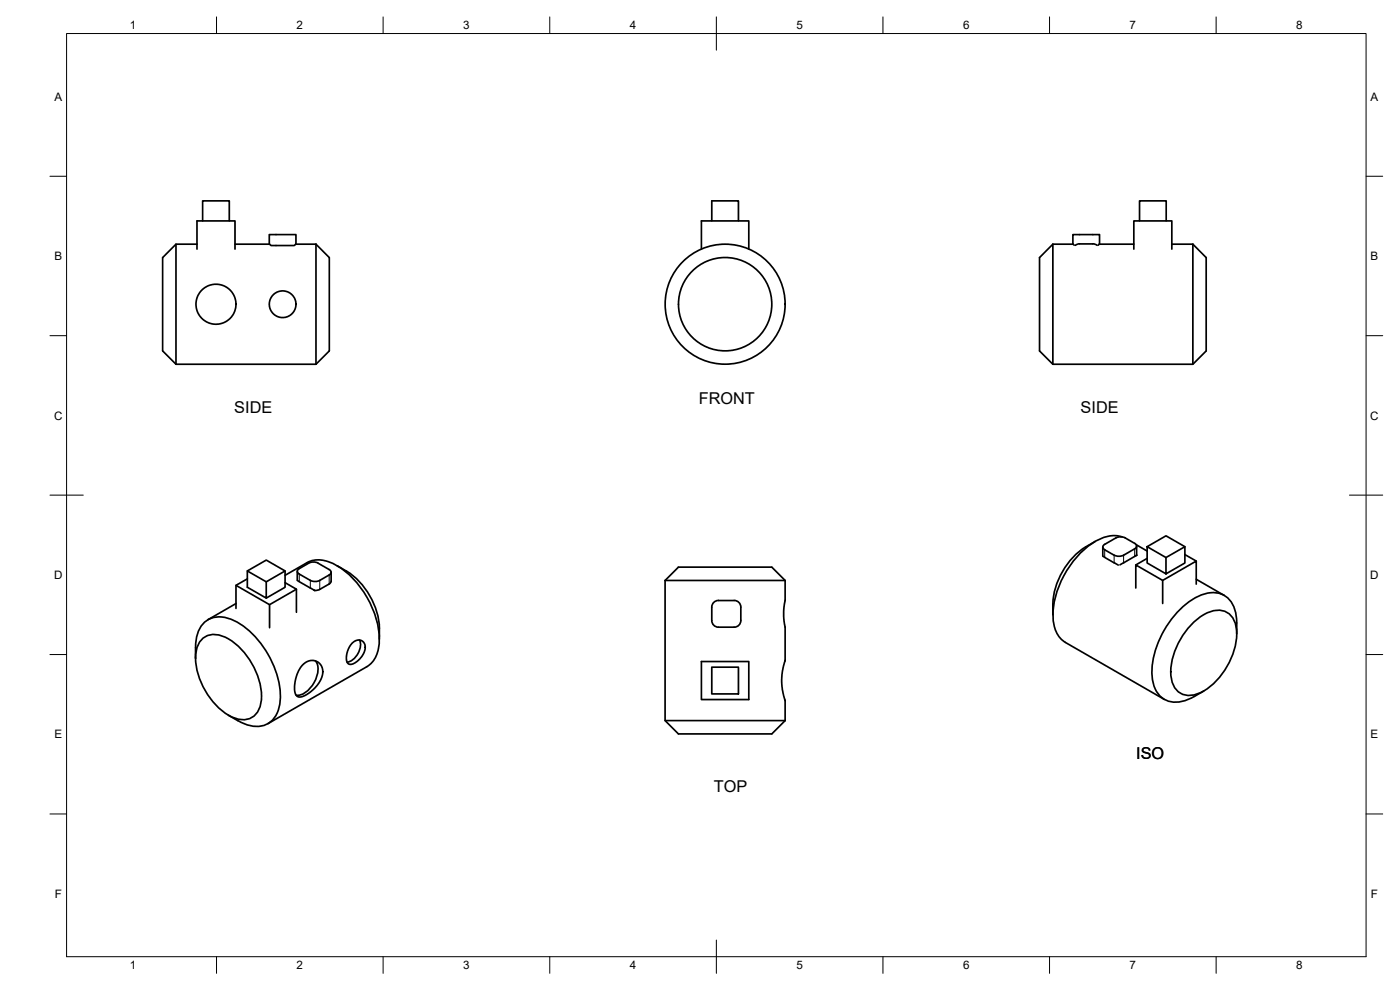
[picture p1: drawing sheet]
<svg xmlns="http://www.w3.org/2000/svg" width="420mm" height="297mm" viewBox="0 0 420 297" stroke-linecap="round" stroke-linejoin="round" font-family="sans-serif">
<!-- layer: Visible -->
<g fill="none" stroke="#000" stroke-width=".51">
<path d="M52.8 73.3v36M59.1 74.7v-8.4h11.4v8.4M59.1 73.3h-6.3l-4 4v28l4 4M60.8 66.3v-6h8v6M70.5 73.3h10.4M80.8 70.4h8v2.8a1.35 1.35 0 0 1-1.6 .5h-4.8a1.43 1.43 0 0 1-1.6-.5zM88.7 73.3h6.1M94.8 73.3l4 4v28l-4 4M94.8 73.3v36M210.5 74.7v-8.4h14.2v8.4M213.6 66.3v-6h8v6M316 73.3l-4 4v28l4 4"/>
<path d="M316 73.3v36M316 73.3h6.1M322.4 73.6l-.4-.4v-2.8h8v2.8l-.4 .4M328 73.2h-4l-1.3 .4M328 73.2l1.3 .4M329.9 73.3h10.4M340.3 74.7v-8.4h11.4v8.4M342 66.3v-6h8v6M351.7 73.3h6.3M358 73.3v36M358 73.3l4 4v28l-4 4h-42M52.8 109.3h42"/>
<path d="M70.8 175.6l10.1 5.8v6.9M74.2 173.7l-3.4 1.9v6.9M74.2 171.3l5.7 3.3M85.6 171.3l-5.7 3.3v4.9l-5.7-3.3v-4.9l5.7-3.3 5.7 3.3v4.9l-5.7 3.3M85.6 174.8l3.4 2-8.1 4.6M85.6 172.6l6.5-3.8a9.4 9.4 0 0 1 9.7 1.3 28.1 28.1 0 0 1 12 22.4 8.9 8.9 0 0 1-3.7 7.5l-29.7 17.1M89 176.8v6.9M89.2 171.4v2.7M89.2 174.2l3.9 2.2M89.8 172.2a.85 .85 0 0 1-.6-.8 .85 .85 0 0 1 .6-.8l2.8-1.6 1.5-.4 .9 .2 3.8 2.1a.86 .86 0 0 1 .6 .8 .86 .86 0 0 1-.6 .8l-3.3 1.8-1.4 .1-1-.3M89.8 172.2l3.3 1.9M93.1 176.4l1.3 .8"/>
<path d="M94.2 177.1l.2 .1M99.4 171.7l-.2 3.1-3.2 2-1.6 .4M101.2 169.7a22.2 22.2 0 0 1 12.7 22.1M199.6 174.2l4-4h28l4 4M199.6 174.2h36M199.6 174.2v42l4 4h28l4-4M235.6 174.2v6l-.4 3.2v2.2l.4 2.6v10l-.8 3-.2 2.6 .2 3.1 .8 3.3v6M328.7 162.5a22.1 22.1 0 0 0-12.7 18.7M331 164.1v2.7M331 166.9l3.4 2M334.4 168.8l1.2 .7M334.9 161.4l-3.4 1.9a.86 .86 0 0 0-.5 .8 .86 .86 0 0 0 .5 .8"/>
<path d="M334.9 161.4l.9-.3 1.5 .1 3.2 1.8a.86 .86 0 0 1 .6 .8 .86 .86 0 0 1-.6 .9l-3.3 1.9-1.4 .3-1.4-.3-2.9-1.6M336.7 161.1a10.8 10.8 0 0 0-9.6 2.4 28.1 28.1 0 0 0-11.1 22.1 8.7 8.7 0 0 0 3.7 7.1M337.2 168.8l-1.1 .7M340.9 176.4v-6.9l8 4.6v7M341 163.4l3.3 1.9M341.1 163.9v2.7M341.1 166.6l-.2 .1M341.1 166.6l-3.9 2.3M344.3 164l5.6 3.3v4.9l-5.6-3.3v-4.9l5.6-3.2 5.7 3.2v4.9l-5.7 3.3M344.3 167.5l-3.4 2M348.9 174.1l10.1-5.8v7M355.6 164l-5.7 3.3"/>
<path d="M355.6 166.4l3.4 1.9M359 173.8l8.4 4.9M58.7 194.2v3.3M58.7 194.2a8.7 8.7 0 0 1 4.6-8.7 11.4 11.4 0 0 1 10.6 3 28.3 28.3 0 0 1 10.2 21.2 8.4 8.4 0 0 1-4.6 7.9 9.5 9.5 0 0 1-8.1-1.4l-2.9-1.6M60.5 191.9a6.3 6.3 0 0 1 8.1-.2 21.5 21.5 0 0 1 9.8 18.5 5.7 5.7 0 0 1-8.6 5 21.1 21.1 0 0 1-11-19.1 7.2 7.2 0 0 1 1.7-4.2zM70.8 181.1l-8.4 4.8M90.8 199.5l.9-.7 1.2-.5 1.2-.1 .8 .2 .9 .5 .7 1 .4 1.2v.9l-.8 2.3-1.5 2-2.7 2.2-1.2 .5-.9 .1-.7-.2-.5-.8-.2-2.7 .9-3.5zM94.6 198.3a5.7 5.7 0 0 1-.3 6.5 6.4 6.4 0 0 1-5.4 3.8M105.5 193.1l1.4-.9h1.5l.9 .7 .3 1.6-.6 1.8-1 1.4-1.5 1.2-1.4 .5-.6-.2-.3-.5-.3-1.6 .6-2.3zM107.9 192a5.4 5.4 0 0 1-3.7 6.7M210.5 198.5h14.2v11.4h-14.2zM213.6 186.2a2 2 0 0 0 2 2h4.7a2 2 0 0 0 2-2"/>
<path d="M213.6 186.2v-4a2 2 0 0 1 2-2h4.7a1.96 1.96 0 0 1 2 2v4M316 181.2v3.3M319.7 192.8l29.7 17.1M357.9 187a10.5 10.5 0 0 1 9-3.8 6.3 6.3 0 0 1 4.3 7 21.4 21.4 0 0 1-11.2 17.7 5.7 5.7 0 0 1-8.6-4.9 21.3 21.3 0 0 1 6.5-16zM371.2 190.2a18.4 18.4 0 0 0-1-8.4 6.8 6.8 0 0 0-9-3.5 25 25 0 0 0-13.8 14.9 18.6 18.6 0 0 0-.7 13.5 6.9 6.9 0 0 0 9.2 3.4l5.4-2.8M199.6 216.2h36M213.6 200.2h8v8h-8z"/>
<circle cx="64.8" cy="91.3" r="6"/>
<circle cx="84.8" cy="91.3" r="4"/>
<circle cx="217.6" cy="91.3" r="18"/>
<circle cx="217.6" cy="91.3" r="14"/>
</g>
<!-- layer: Visible Narrow -->
<path d="M89.8 172.2v2.3M93.1 174.1v2.3M96 174.1v2.7M98.8 172.5v2.7M331.5 165v2.2M334.4 166.6v2.3M337.2 166.6v2.3M340.5 164.7v2.2" fill="none" stroke="#000" stroke-width=".3"/>
<!-- layer: BORDER -->
<g fill="none" stroke="#000" stroke-width=".3">
<path d="M20 10.1h390v276.9h-390zM65 5.1v5M115 5.1v5M165 5.1v5M215 5.1v10M265 5.1v5M315 5.1v5M365 5.1v5M15 52.9h5M410 52.9h5M15 100.7h5M410 100.7h5"/>
<path d="M15 148.6h10M405 148.6h10M15 196.4h5M410 196.4h5M15 244.2h5M410 244.2h5M65 287v5M115 287v5M165 287v5M215 282.1v9.9M265 287v5M315 287v5"/>
<path d="M365 287v5"/>
</g>
<g font-size="4.9">
<text x="70.3" y="124">SIDE</text>
<text x="209.7" y="121.2">FRONT</text>
<text x="324.3" y="124">SIDE</text>
<text x="341" y="227.9">ISO</text>
<text x="214.2" y="237.8">TOP</text>
</g>
<g font-size="3.5">
<text x="39" y="8.8">1</text>
<text x="89" y="8.8">2</text>
<text x="139" y="8.8">3</text>
<text x="189" y="8.8">4</text>
<text x="239" y="8.8">5</text>
<text x="289" y="8.8">6</text>
<text x="339" y="8.8">7</text>
<text x="389" y="8.8">8</text>
<text x="16.3" y="30.2">A</text>
<text x="411.3" y="30.2">A</text>
<text x="16.3" y="78">B</text>
<text x="411.3" y="78">B</text>
<text x="16.2" y="125.9">C</text>
<text x="411.2" y="125.9">C</text>
<text x="16.2" y="173.7">D</text>
<text x="411.2" y="173.7">D</text>
<text x="16.3" y="221.6">E</text>
<text x="411.3" y="221.6">E</text>
<text x="16.4" y="269.4">F</text>
<text x="411.4" y="269.4">F</text>
<text x="39" y="290.8">1</text>
<text x="89" y="290.8">2</text>
<text x="139" y="290.8">3</text>
<text x="189" y="290.8">4</text>
<text x="239" y="290.8">5</text>
<text x="289" y="290.8">6</text>
<text x="339" y="290.8">7</text>
<text x="389" y="290.8">8</text>
</g>
</svg>
